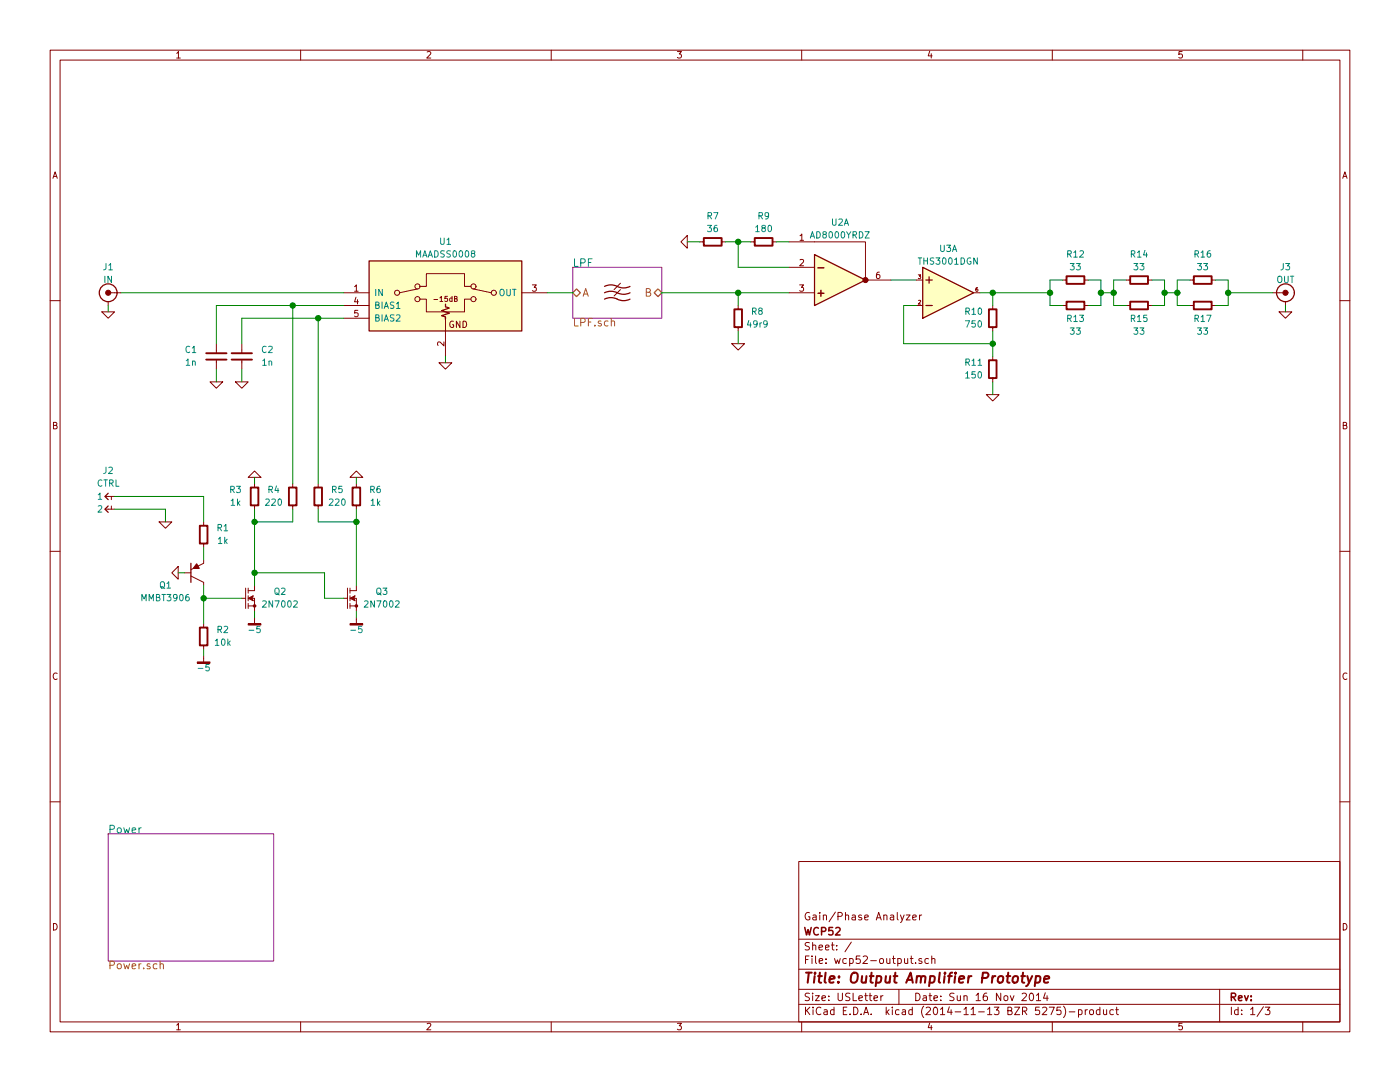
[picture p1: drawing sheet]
EESchema Schematic File Version 2
LIBS:vishay_semi
LIBS:texas
LIBS:symbol
LIBS:supertex
LIBS:st_semi
LIBS:st_ic
LIBS:skyworks
LIBS:silabs
LIBS:semi
LIBS:russian-nixies
LIBS:resistors
LIBS:power
LIBS:passive
LIBS:onsemi
LIBS:nxp_semi
LIBS:nxp_ic
LIBS:microchip
LIBS:mechanical
LIBS:maxim
LIBS:ltc
LIBS:lattice
LIBS:ixys
LIBS:irf
LIBS:intersil
LIBS:infineon
LIBS:inductors
LIBS:ic_template
LIBS:ftdi
LIBS:fairchild_semi
LIBS:fairchild_ic
LIBS:electromech
LIBS:display
LIBS:diodesinc
LIBS:conn
LIBS:capacitors
LIBS:atmel
LIBS:altera
LIBS:ad
LIBS:7400
LIBS:4000
LIBS:2N-SMD
LIBS:2N
LIBS:1N-SMD
LIBS:1N
LIBS:wcp52-output-cache
EELAYER 25 0
EELAYER END
$Descr USLetter 11000 8500
encoding utf-8
Sheet 1 3
Title "Output Amplifier Prototype"
Date "Sun 16 Nov 2014"
Rev ""
Comp "WCP52"
Comment1 "Gain/Phase Analyzer"
Comment2 ""
Comment3 ""
Comment4 ""
$EndDescr
$Comp
L COAX J1
U 1 1
P 850 2300
F 0 "J1" H 850 2500 50  0000 C CNN
F 1 "IN" H 850 2400 50  0000 C CNN
F 2 "conn:CONN-2_CONSMA001" H 850 2300 50  0001 C CNN
F 3 "" H 850 2300 50  0000 C CNN
	1    850  2300
	1    0    0    -1  
$EndComp
$Comp
L GND #PWR01
U 1 1
P 850 2450
F 0 "#PWR01" H 850 2450 30  0001 C CNN
F 1 "GND" H 850 2380 30  0001 C CNN
F 2 "" H 850 2450 60  0000 C CNN
F 3 "" H 850 2450 60  0000 C CNN
	1    850  2450
	1    0    0    -1  
$EndComp
$Comp
L R-0402 R8
U 1 1
P 5800 2500
F 0 "R8" H 5950 2550 50  0000 C CNN
F 1 "49r9" H 5950 2450 50  0000 C CNN
F 2 "IPC7351-Nominal:RESC1005X40" H 5800 2550 60  0001 C CNN
F 3 "" H 5800 2550 60  0000 C CNN
	1    5800 2500
	1    0    0    -1  
$EndComp
$Comp
L GND #PWR02
U 1 1
P 5800 2700
F 0 "#PWR02" H 5800 2700 30  0001 C CNN
F 1 "GND" H 5800 2630 30  0001 C CNN
F 2 "" H 5800 2700 60  0000 C CNN
F 3 "" H 5800 2700 60  0000 C CNN
	1    5800 2700
	1    0    0    -1  
$EndComp
$Comp
L R-0402 R9
U 1 1
P 6000 1900
F 0 "R9" V 5800 1900 50  0000 C CNN
F 1 "180" V 5900 1900 50  0000 C CNN
F 2 "IPC7351-Nominal:RESC1005X40" H 6000 1950 60  0001 C CNN
F 3 "" H 6000 1950 60  0000 C CNN
	1    6000 1900
	0    1    1    0   
$EndComp
$Comp
L R-0402 R7
U 1 1
P 5600 1900
F 0 "R7" V 5400 1900 50  0000 C CNN
F 1 "36" V 5500 1900 50  0000 C CNN
F 2 "IPC7351-Nominal:RESC1005X40" H 5600 1950 60  0001 C CNN
F 3 "" H 5600 1950 60  0000 C CNN
	1    5600 1900
	0    1    1    0   
$EndComp
$Comp
L GND #PWR03
U 1 1
P 5400 1900
F 0 "#PWR03" H 5400 1900 30  0001 C CNN
F 1 "GND" H 5400 1830 30  0001 C CNN
F 2 "" H 5400 1900 60  0000 C CNN
F 3 "" H 5400 1900 60  0000 C CNN
	1    5400 1900
	0    1    1    0   
$EndComp
$Comp
L R-0402 R10
U 1 1
P 7800 2500
F 0 "R10" H 7950 2550 50  0000 C CNN
F 1 "750" H 7950 2450 50  0000 C CNN
F 2 "IPC7351-Nominal:RESC1005X40" H 7800 2550 60  0001 C CNN
F 3 "" H 7800 2550 60  0000 C CNN
	1    7800 2500
	-1   0    0    -1  
$EndComp
$Comp
L R-0402 R11
U 1 1
P 7800 2900
F 0 "R11" H 7950 2950 50  0000 C CNN
F 1 "150" H 7950 2850 50  0000 C CNN
F 2 "IPC7351-Nominal:RESC1005X40" H 7800 2950 60  0001 C CNN
F 3 "" H 7800 2950 60  0000 C CNN
	1    7800 2900
	-1   0    0    -1  
$EndComp
$Comp
L GND #PWR04
U 1 1
P 7800 3100
F 0 "#PWR04" H 7800 3100 30  0001 C CNN
F 1 "GND" H 7800 3030 30  0001 C CNN
F 2 "" H 7800 3100 60  0000 C CNN
F 3 "" H 7800 3100 60  0000 C CNN
	1    7800 3100
	1    0    0    -1  
$EndComp
$Comp
L R-0603 R12
U 1 1
P 8450 2200
F 0 "R12" V 8250 2200 50  0000 C CNN
F 1 "33" V 8350 2200 50  0000 C CNN
F 2 "IPC7351-Nominal:RESC1608X50" H 8450 2250 60  0001 C CNN
F 3 "" H 8450 2250 60  0000 C CNN
	1    8450 2200
	0    1    1    0   
$EndComp
$Comp
L R-0603 R13
U 1 1
P 8450 2400
F 0 "R13" V 8350 2400 50  0000 C CNN
F 1 "33" V 8250 2400 50  0000 C CNN
F 2 "IPC7351-Nominal:RESC1608X50" H 8450 2450 60  0001 C CNN
F 3 "" H 8450 2450 60  0000 C CNN
	1    8450 2400
	0    1    -1   0   
$EndComp
$Comp
L R-0603 R14
U 1 1
P 8950 2200
F 0 "R14" V 8750 2200 50  0000 C CNN
F 1 "33" V 8850 2200 50  0000 C CNN
F 2 "IPC7351-Nominal:RESC1608X50" H 8950 2250 60  0001 C CNN
F 3 "" H 8950 2250 60  0000 C CNN
	1    8950 2200
	0    1    1    0   
$EndComp
$Comp
L R-0603 R15
U 1 1
P 8950 2400
F 0 "R15" V 8850 2400 50  0000 C CNN
F 1 "33" V 8750 2400 50  0000 C CNN
F 2 "IPC7351-Nominal:RESC1608X50" H 8950 2450 60  0001 C CNN
F 3 "" H 8950 2450 60  0000 C CNN
	1    8950 2400
	0    1    -1   0   
$EndComp
$Comp
L R-0603 R16
U 1 1
P 9450 2200
F 0 "R16" V 9250 2200 50  0000 C CNN
F 1 "33" V 9350 2200 50  0000 C CNN
F 2 "IPC7351-Nominal:RESC1608X50" H 9450 2250 60  0001 C CNN
F 3 "" H 9450 2250 60  0000 C CNN
	1    9450 2200
	0    1    1    0   
$EndComp
$Comp
L R-0603 R17
U 1 1
P 9450 2400
F 0 "R17" V 9350 2400 50  0000 C CNN
F 1 "33" V 9250 2400 50  0000 C CNN
F 2 "IPC7351-Nominal:RESC1608X50" H 9450 2450 60  0001 C CNN
F 3 "" H 9450 2450 60  0000 C CNN
	1    9450 2400
	0    1    -1   0   
$EndComp
$Comp
L COAX J3
U 1 1
P 10100 2300
F 0 "J3" H 10100 2500 50  0000 C CNN
F 1 "OUT" H 10100 2400 50  0000 C CNN
F 2 "conn:CONN-2_CONSMA001" H 10100 2300 50  0001 C CNN
F 3 "" H 10100 2300 50  0000 C CNN
	1    10100 2300
	-1   0    0    -1  
$EndComp
$Comp
L GND #PWR05
U 1 1
P 10100 2450
F 0 "#PWR05" H 10100 2450 30  0001 C CNN
F 1 "GND" H 10100 2380 30  0001 C CNN
F 2 "" H 10100 2450 60  0000 C CNN
F 3 "" H 10100 2450 60  0000 C CNN
	1    10100 2450
	1    0    0    -1  
$EndComp
$Comp
L MAADSS0008 U1
U 1 1
P 3500 2300
F 0 "U1" H 3500 2700 50  0000 C CNN
F 1 "MAADSS0008" H 3500 2600 50  0000 C CNN
F 2 "IPC-semi-nominal:SOT-23-5" H 3200 2300 60  0001 C CNN
F 3 "" H 3200 2300 60  0000 C CNN
	1    3500 2300
	1    0    0    -1  
$EndComp
$Comp
L GND #PWR06
U 1 1
P 3500 2850
F 0 "#PWR06" H 3500 2850 30  0001 C CNN
F 1 "GND" H 3500 2780 30  0001 C CNN
F 2 "" H 3500 2850 60  0000 C CNN
F 3 "" H 3500 2850 60  0000 C CNN
	1    3500 2850
	1    0    0    -1  
$EndComp
$Comp
L 2N7002 Q2
U 1 1
P 1950 4700
F 0 "Q2" H 2200 4750 50  0000 C CNN
F 1 "2N7002" H 2200 4650 50  0000 C CNN
F 2 "IPC-semi-nominal:SOT-23" H 1950 4700 60  0001 C CNN
F 3 "" H 1950 4700 60  0000 C CNN
	1    1950 4700
	1    0    0    -1  
$EndComp
$Comp
L 2N7002 Q3
U 1 1
P 2750 4700
F 0 "Q3" H 3000 4750 50  0000 C CNN
F 1 "2N7002" H 3000 4650 50  0000 C CNN
F 2 "IPC-semi-nominal:SOT-23" H 2750 4700 60  0001 C CNN
F 3 "" H 2750 4700 60  0000 C CNN
	1    2750 4700
	1    0    0    -1  
$EndComp
$Comp
L R-0402 R3
U 1 1
P 2000 3900
F 0 "R3" H 2150 3950 50  0000 C CNN
F 1 "1k" H 2150 3850 50  0000 C CNN
F 2 "IPC7351-Nominal:RESC1005X40" H 2000 3950 60  0001 C CNN
F 3 "" H 2000 3950 60  0000 C CNN
	1    2000 3900
	-1   0    0    -1  
$EndComp
$Comp
L R-0402 R6
U 1 1
P 2800 3900
F 0 "R6" H 2950 3950 50  0000 C CNN
F 1 "1k" H 2950 3850 50  0000 C CNN
F 2 "IPC7351-Nominal:RESC1005X40" H 2800 3950 60  0001 C CNN
F 3 "" H 2800 3950 60  0000 C CNN
	1    2800 3900
	1    0    0    -1  
$EndComp
$Comp
L R-0402 R4
U 1 1
P 2300 3900
F 0 "R4" H 2450 3950 50  0000 C CNN
F 1 "220" H 2450 3850 50  0000 C CNN
F 2 "IPC7351-Nominal:RESC1005X40" H 2300 3950 60  0001 C CNN
F 3 "" H 2300 3950 60  0000 C CNN
	1    2300 3900
	-1   0    0    -1  
$EndComp
$Comp
L C-0402 C1
U 1 1
P 1700 2800
F 0 "C1" H 1900 2850 50  0000 C CNN
F 1 "1n" H 1900 2750 50  0000 C CNN
F 2 "IPC7351-Nominal:CAPC1005X55" H 1690 2775 60  0001 C CNN
F 3 "" H 1690 2775 60  0000 C CNN
	1    1700 2800
	-1   0    0    -1  
$EndComp
$Comp
L GND #PWR07
U 1 1
P 1700 3000
F 0 "#PWR07" H 1700 3000 30  0001 C CNN
F 1 "GND" H 1700 2930 30  0001 C CNN
F 2 "" H 1700 3000 60  0000 C CNN
F 3 "" H 1700 3000 60  0000 C CNN
	1    1700 3000
	-1   0    0    -1  
$EndComp
$Comp
L R-0402 R5
U 1 1
P 2500 3900
F 0 "R5" H 2650 3950 50  0000 C CNN
F 1 "220" H 2650 3850 50  0000 C CNN
F 2 "IPC7351-Nominal:RESC1005X40" H 2500 3950 60  0001 C CNN
F 3 "" H 2500 3950 60  0000 C CNN
	1    2500 3900
	1    0    0    -1  
$EndComp
$Comp
L C-0402 C2
U 1 1
P 1900 2800
F 0 "C2" H 2100 2850 50  0000 C CNN
F 1 "1n" H 2100 2750 50  0000 C CNN
F 2 "IPC7351-Nominal:CAPC1005X55" H 1890 2775 60  0001 C CNN
F 3 "" H 1890 2775 60  0000 C CNN
	1    1900 2800
	1    0    0    -1  
$EndComp
$Comp
L GND #PWR08
U 1 1
P 1900 3000
F 0 "#PWR08" H 1900 3000 30  0001 C CNN
F 1 "GND" H 1900 2930 30  0001 C CNN
F 2 "" H 1900 3000 60  0000 C CNN
F 3 "" H 1900 3000 60  0000 C CNN
	1    1900 3000
	1    0    0    -1  
$EndComp
$Comp
L GND #PWR09
U 1 1
P 2000 3750
F 0 "#PWR09" H 2000 3750 30  0001 C CNN
F 1 "GND" H 2000 3680 30  0001 C CNN
F 2 "" H 2000 3750 60  0000 C CNN
F 3 "" H 2000 3750 60  0000 C CNN
	1    2000 3750
	-1   0    0    1   
$EndComp
$Comp
L GND #PWR010
U 1 1
P 2800 3750
F 0 "#PWR010" H 2800 3750 30  0001 C CNN
F 1 "GND" H 2800 3680 30  0001 C CNN
F 2 "" H 2800 3750 60  0000 C CNN
F 3 "" H 2800 3750 60  0000 C CNN
	1    2800 3750
	-1   0    0    1   
$EndComp
$Comp
L -5 #PWR011
U 1 1
P 2000 4850
F 0 "#PWR011" H 2000 4800 30  0001 C CNN
F 1 "-5" H 2000 4750 50  0000 C CNN
F 2 "" H 2000 4850 60  0000 C CNN
F 3 "" H 2000 4850 60  0000 C CNN
	1    2000 4850
	1    0    0    -1  
$EndComp
$Comp
L -5 #PWR012
U 1 1
P 2800 4850
F 0 "#PWR012" H 2800 4800 30  0001 C CNN
F 1 "-5" H 2800 4750 50  0000 C CNN
F 2 "" H 2800 4850 60  0000 C CNN
F 3 "" H 2800 4850 60  0000 C CNN
	1    2800 4850
	1    0    0    -1  
$EndComp
$Comp
L R-0402 R2
U 1 1
P 1600 5000
F 0 "R2" H 1750 5050 50  0000 C CNN
F 1 "10k" H 1750 4950 50  0000 C CNN
F 2 "IPC7351-Nominal:RESC1005X40" H 1600 5050 60  0001 C CNN
F 3 "" H 1600 5050 60  0000 C CNN
	1    1600 5000
	1    0    0    -1  
$EndComp
$Comp
L -5 #PWR013
U 1 1
P 1600 5150
F 0 "#PWR013" H 1600 5100 30  0001 C CNN
F 1 "-5" H 1600 5050 50  0000 C CNN
F 2 "" H 1600 5150 60  0000 C CNN
F 3 "" H 1600 5150 60  0000 C CNN
	1    1600 5150
	1    0    0    -1  
$EndComp
$Comp
L MMBT3906 Q1
U 1 1
P 1550 4500
F 0 "Q1" H 1300 4400 50  0000 C CNN
F 1 "MMBT3906" H 1300 4300 50  0000 C CNN
F 2 "IPC-semi-nominal:SOT-23" H 1550 4500 60  0001 C CNN
F 3 "" H 1550 4500 60  0000 C CNN
	1    1550 4500
	1    0    0    -1  
$EndComp
$Comp
L GND #PWR014
U 1 1
P 1400 4500
F 0 "#PWR014" H 1400 4500 30  0001 C CNN
F 1 "GND" H 1400 4430 30  0001 C CNN
F 2 "" H 1400 4500 60  0000 C CNN
F 3 "" H 1400 4500 60  0000 C CNN
	1    1400 4500
	0    1    1    0   
$EndComp
$Comp
L R-0402 R1
U 1 1
P 1600 4200
F 0 "R1" H 1750 4250 50  0000 C CNN
F 1 "1k" H 1750 4150 50  0000 C CNN
F 2 "IPC7351-Nominal:RESC1005X40" H 1600 4250 60  0001 C CNN
F 3 "" H 1600 4250 60  0000 C CNN
	1    1600 4200
	1    0    0    -1  
$EndComp
$Comp
L HEAD-M2 J2
U 1 1
P 850 3900
F 0 "J2" H 850 4100 50  0000 C CNN
F 1 "CTRL" H 850 4000 50  0000 C CNN
F 2 "conn:CONN_2-SIL" H 850 3900 50  0001 C CNN
F 3 "" H 850 3900 50  0000 C CNN
	1    850  3900
	-1   0    0    -1  
$EndComp
$Comp
L GND #PWR015
U 1 1
P 1300 4100
F 0 "#PWR015" H 1300 4100 30  0001 C CNN
F 1 "GND" H 1300 4030 30  0001 C CNN
F 2 "" H 1300 4100 60  0000 C CNN
F 3 "" H 1300 4100 60  0000 C CNN
	1    1300 4100
	1    0    0    -1  
$EndComp
$Comp
L AD8000YRDZ(SOIC) U2
U 1 1
P 6600 2200
F 0 "U2" H 6600 2650 50  0000 C CNN
F 1 "AD8000YRDZ" H 6600 2550 50  0000 C CNN
F 2 "IPC7351-Nominal:SOIC127P600X175-9" H 6400 2200 60  0001 C CNN
F 3 "" H 6400 2200 60  0000 C CNN
	1    6600 2200
	1    0    0    -1  
$EndComp
$Comp
L THS3001DGN U3
U 1 1
P 7450 2300
F 0 "U3" H 7450 1950 50  0000 C CNN
F 1 "THS3001DGN" H 7450 2050 50  0000 C CNN
F 2 "IPC7351-Nominal:SOP65P490X110-9A" H 7250 2300 60  0001 C CNN
F 3 "" H 7250 2300 60  0000 C CNN
	1    7450 2300
	1    0    0    1   
$EndComp
$Sheet
S 4500 2100 700  400 
U 5468C5A8
F0 "LPF" 60
F1 "LPF.sch" 60
F2 "A" B L 4500 2300 60 
F3 "B" B R 5200 2300 60 
$EndSheet
$Comp
L FILTER-LPF #SYM1
U 1 1
P 4850 2300
F 0 "#SYM1" H 4850 2300 60  0001 C CNN
F 1 "FILTER-LPF" H 4850 2300 60  0001 C CNN
F 2 "" H 4850 2300 60  0000 C CNN
F 3 "" H 4850 2300 60  0000 C CNN
	1    4850 2300
	1    0    0    -1  
$EndComp
Wire Wire Line
	850  2450 850  2400
Wire Wire Line
	5200 2300 6200 2300
Wire Wire Line
	5800 2400 5800 2300
Connection ~ 5800 2300
Wire Wire Line
	5800 2600 5800 2700
Wire Wire Line
	6200 1900 6100 1900
Wire Wire Line
	5400 1900 5500 1900
Wire Wire Line
	5700 1900 5900 1900
Connection ~ 5800 1900
Wire Wire Line
	7800 2300 7800 2400
Wire Wire Line
	7800 2600 7800 2800
Wire Wire Line
	7800 2700 7100 2700
Wire Wire Line
	7100 2700 7100 2400
Wire Wire Line
	7100 2400 7200 2400
Connection ~ 7800 2700
Wire Wire Line
	7800 3100 7800 3000
Wire Wire Line
	8250 2400 8350 2400
Wire Wire Line
	8250 2200 8250 2400
Wire Wire Line
	8250 2200 8350 2200
Connection ~ 7800 2300
Wire Wire Line
	8550 2200 8650 2200
Wire Wire Line
	8650 2200 8650 2400
Wire Wire Line
	8650 2400 8550 2400
Wire Wire Line
	8750 2400 8850 2400
Wire Wire Line
	8750 2200 8750 2400
Wire Wire Line
	8750 2200 8850 2200
Wire Wire Line
	9050 2200 9150 2200
Wire Wire Line
	9150 2200 9150 2400
Wire Wire Line
	9150 2400 9050 2400
Wire Wire Line
	9250 2400 9350 2400
Wire Wire Line
	9250 2200 9250 2400
Wire Wire Line
	9250 2200 9350 2200
Wire Wire Line
	9550 2200 9650 2200
Wire Wire Line
	9650 2200 9650 2400
Wire Wire Line
	9650 2400 9550 2400
Wire Wire Line
	9250 2300 9150 2300
Connection ~ 9150 2300
Connection ~ 9250 2300
Wire Wire Line
	8750 2300 8650 2300
Connection ~ 8650 2300
Connection ~ 8750 2300
Wire Wire Line
	7700 2300 8250 2300
Connection ~ 8250 2300
Connection ~ 9650 2300
Wire Wire Line
	10100 2450 10100 2400
Wire Wire Line
	950  2300 2700 2300
Wire Wire Line
	3500 2850 3500 2800
Wire Wire Line
	2000 4000 2000 4600
Wire Wire Line
	2000 4500 2550 4500
Wire Wire Line
	2550 4500 2550 4700
Wire Wire Line
	2550 4700 2700 4700
Connection ~ 2000 4500
Wire Wire Line
	2800 4000 2800 4600
Wire Wire Line
	2300 4000 2300 4100
Wire Wire Line
	2300 4100 2000 4100
Connection ~ 2000 4100
Wire Wire Line
	2300 2400 2300 3800
Wire Wire Line
	1700 3000 1700 2900
Wire Wire Line
	2800 4100 2500 4100
Wire Wire Line
	2500 4100 2500 4000
Connection ~ 2800 4100
Wire Wire Line
	1900 3000 1900 2900
Wire Wire Line
	1700 2400 2700 2400
Wire Wire Line
	2000 3750 2000 3800
Wire Wire Line
	2800 3750 2800 3800
Wire Wire Line
	2000 4850 2000 4800
Wire Wire Line
	2800 4850 2800 4800
Wire Wire Line
	1900 4700 1600 4700
Wire Wire Line
	1600 4600 1600 4900
Wire Wire Line
	1600 5150 1600 5100
Connection ~ 1600 4700
Wire Wire Line
	1400 4500 1450 4500
Wire Wire Line
	1600 4300 1600 4400
Wire Wire Line
	1600 4100 1600 3900
Wire Wire Line
	1600 3900 900  3900
Wire Wire Line
	1300 4100 1300 4000
Wire Wire Line
	1300 4000 900  4000
Wire Wire Line
	6200 2100 5800 2100
Wire Wire Line
	5800 2100 5800 1900
Wire Wire Line
	7000 2200 7200 2200
Wire Wire Line
	1900 2500 2700 2500
Wire Wire Line
	1700 2700 1700 2400
Connection ~ 2300 2400
Wire Wire Line
	2500 2500 2500 3800
Wire Wire Line
	1900 2700 1900 2500
Connection ~ 2500 2500
Wire Wire Line
	10000 2300 9650 2300
Wire Wire Line
	4500 2300 4300 2300
$Sheet
S 850  6550 1300 1000
U 546936E7
F0 "Power" 60
F1 "Power.sch" 60
$EndSheet
$EndSCHEMATC
